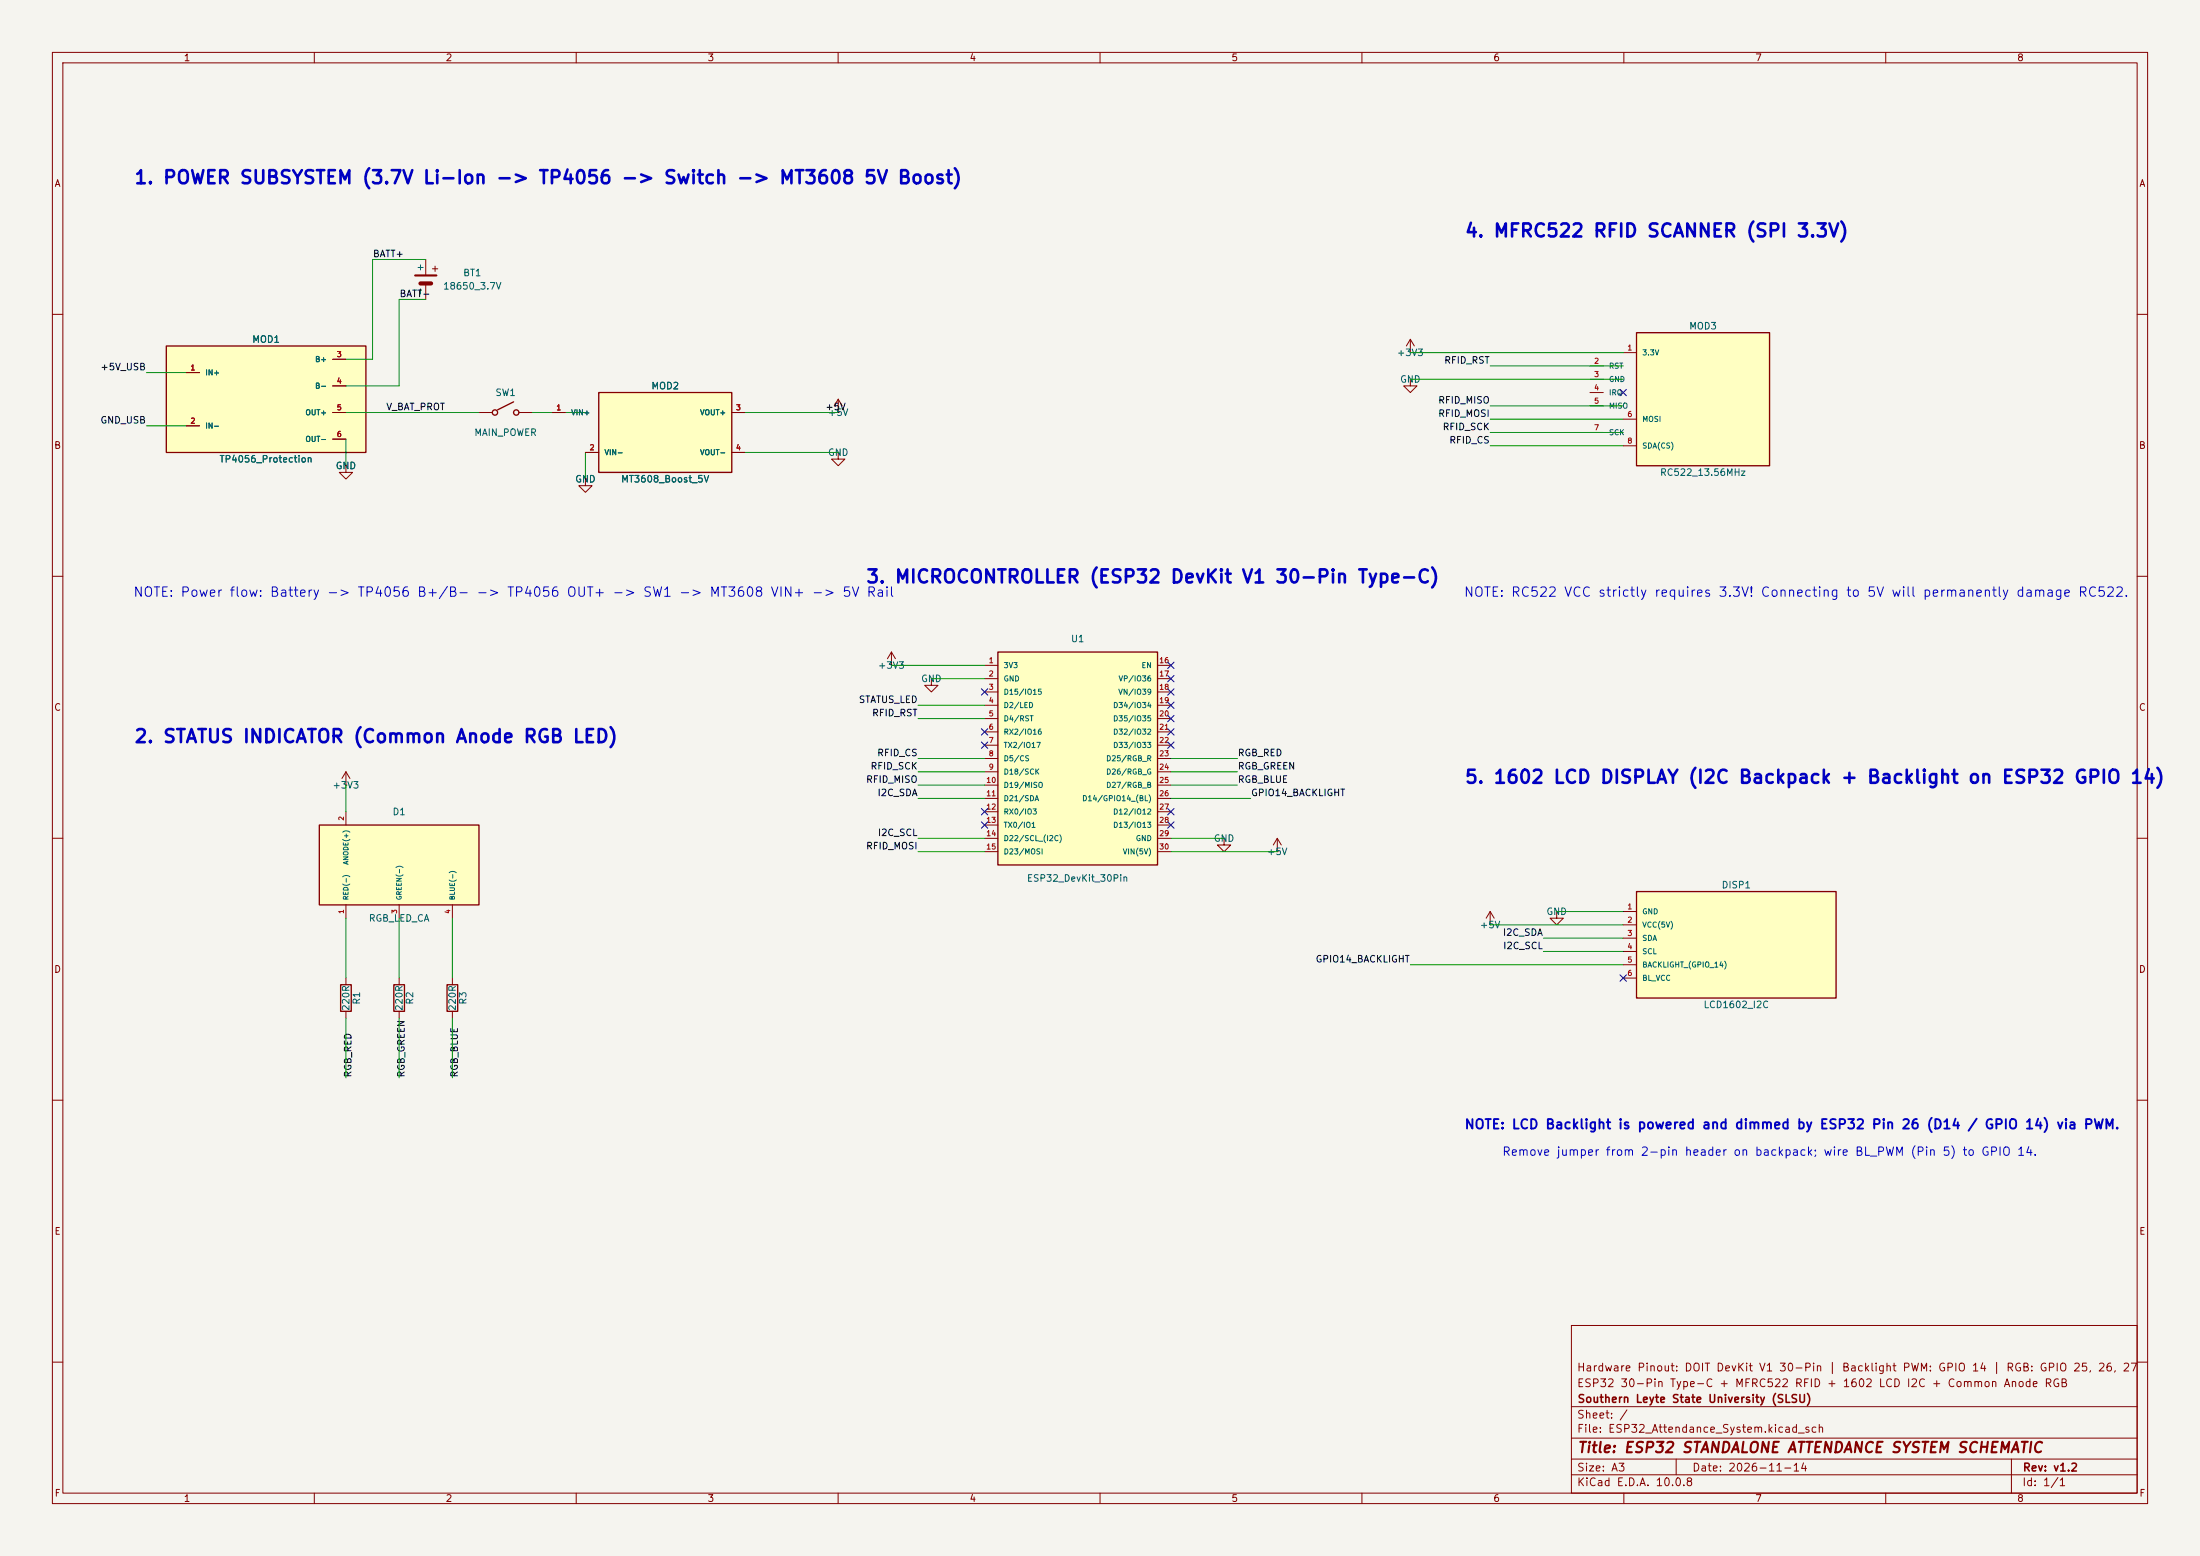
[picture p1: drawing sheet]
(kicad_sch
 (version 20250114)
 (generator "eeschema")
 (generator_version "10.0")
 (paper "A3")
 (title_block
  (title "ESP32 STANDALONE ATTENDANCE SYSTEM SCHEMATIC")
  (date "2026-11-14")
  (rev "v1.2")
  (company "Southern Leyte State University (SLSU)")
  (comment 1 "ESP32 30-Pin Type-C + MFRC522 RFID + 1602 LCD I2C + Common Anode RGB")
  (comment 2 "Hardware Pinout: DOIT DevKit V1 30-Pin | Backlight PWM: GPIO 14 | RGB: GPIO 25, 26, 27"))
 (lib_symbols
  (symbol "power:GND"
   (power global)
   (pin_numbers (hide yes))
   (pin_names (offset 0) (hide yes)) (exclude_from_sim no) (in_bom yes) (on_board yes)
   (property "Reference" "#PWR" (at 0 -6.35 0) (hide yes) (effects (font (size 1.27 1.27))))
   (property "Value" "GND" (at 0 -3.81 0) (effects (font (size 1.27 1.27))))
   (symbol "GND_0_1"
    (polyline (pts (xy 0 0) (xy 0 -1.27) (xy 1.27 -1.27) (xy 0 -2.54) (xy -1.27 -1.27) (xy 0 -1.27)) (stroke (width 0) (type default)) (fill (type none))))
   (symbol "GND_1_1"
    (pin power_in line (at 0 0 270) (length 0) (name "" (effects (font (size 1.27 1.27)))) (number "1" (effects (font (size 1.27 1.27)))))))
  (symbol "power:+5V"
   (power global)
   (pin_numbers (hide yes))
   (pin_names (offset 0) (hide yes)) (exclude_from_sim no) (in_bom yes) (on_board yes)
   (property "Reference" "#PWR" (at 0 -3.81 0) (hide yes) (effects (font (size 1.27 1.27))))
   (property "Value" "+5V" (at 0 3.556 0) (effects (font (size 1.27 1.27))))
   (symbol "+5V_0_1"
    (polyline (pts (xy -0.762 1.27) (xy 0 2.54)) (stroke (width 0) (type default)) (fill (type none)))
    (polyline (pts (xy 0 2.54) (xy 0.762 1.27)) (stroke (width 0) (type default)) (fill (type none)))
    (polyline (pts (xy 0 0) (xy 0 2.54)) (stroke (width 0) (type default)) (fill (type none))))
   (symbol "+5V_1_1"
    (pin power_in line (at 0 0 90) (length 0) (name "" (effects (font (size 1.27 1.27)))) (number "1" (effects (font (size 1.27 1.27)))))))
  (symbol "power:+3V3"
   (power global)
   (pin_numbers (hide yes))
   (pin_names (offset 0) (hide yes)) (exclude_from_sim no) (in_bom yes) (on_board yes)
   (property "Reference" "#PWR" (at 0 -3.81 0) (hide yes) (effects (font (size 1.27 1.27))))
   (property "Value" "+3V3" (at 0 3.556 0) (effects (font (size 1.27 1.27))))
   (symbol "+3V3_0_1"
    (polyline (pts (xy -0.762 1.27) (xy 0 2.54)) (stroke (width 0) (type default)) (fill (type none)))
    (polyline (pts (xy 0 2.54) (xy 0.762 1.27)) (stroke (width 0) (type default)) (fill (type none)))
    (polyline (pts (xy 0 0) (xy 0 2.54)) (stroke (width 0) (type default)) (fill (type none))))
   (symbol "+3V3_1_1"
    (pin power_in line (at 0 0 90) (length 0) (name "" (effects (font (size 1.27 1.27)))) (number "1" (effects (font (size 1.27 1.27)))))))
  (symbol "Device:R"
   (pin_numbers (hide yes)) (pin_names (offset 0)) (exclude_from_sim no) (in_bom yes) (on_board yes)
   (property "Reference" "R" (at 2.032 0 90) (effects (font (size 1.27 1.27))))
   (property "Value" "R" (at 0 0 90) (effects (font (size 1.27 1.27))))
   (symbol "R_0_1"
    (rectangle (start -1.016 -2.54) (end 1.016 2.54) (stroke (width 0.254) (type default)) (fill (type none))))
   (symbol "R_1_1"
    (pin passive line (at 0 3.81 270) (length 1.27) (name "" (effects (font (size 1.27 1.27)))) (number "1" (effects (font (size 1.27 1.27)))))
    (pin passive line (at 0 -3.81 90) (length 1.27) (name "" (effects (font (size 1.27 1.27)))) (number "2" (effects (font (size 1.27 1.27)))))))
  (symbol "Device:C"
   (pin_numbers (hide yes)) (pin_names (offset 0)) (exclude_from_sim no) (in_bom yes) (on_board yes)
   (property "Reference" "C" (at 1.524 0 90) (effects (font (size 1.27 1.27))))
   (property "Value" "C" (at 0 0 90) (effects (font (size 1.27 1.27))))
   (symbol "C_0_1"
    (polyline (pts (xy -2.032 -0.762) (xy 2.032 -0.762)) (stroke (width 0.254) (type default)) (fill (type none)))
    (polyline (pts (xy -2.032 0.762) (xy 2.032 0.762)) (stroke (width 0.254) (type default)) (fill (type none))))
   (symbol "C_1_1"
    (pin passive line (at 0 3.81 270) (length 3.048) (name "" (effects (font (size 1.27 1.27)))) (number "1" (effects (font (size 1.27 1.27)))))
    (pin passive line (at 0 -3.81 90) (length 3.048) (name "" (effects (font (size 1.27 1.27)))) (number "2" (effects (font (size 1.27 1.27)))))))
  (symbol "Device:C_Polarized"
   (pin_numbers (hide yes)) (pin_names (offset 0)) (exclude_from_sim no) (in_bom yes) (on_board yes)
   (property "Reference" "C" (at 1.524 0 90) (effects (font (size 1.27 1.27))))
   (property "Value" "C_Polarized" (at 0 0 90) (effects (font (size 1.27 1.27))))
   (symbol "C_Polarized_0_1"
    (polyline (pts (xy -2.032 -0.762) (xy 2.032 -0.762)) (stroke (width 0.254) (type default)) (fill (type none)))
    (polyline (pts (xy -2.032 0.762) (xy 2.032 0.762)) (stroke (width 0.508) (type default)) (fill (type none)))
    (polyline (pts (xy 1.27 2.032) (xy 2.286 2.032)) (stroke (width 0.1524) (type default)) (fill (type none)))
    (polyline (pts (xy 1.778 2.54) (xy 1.778 1.524)) (stroke (width 0.1524) (type default)) (fill (type none))))
   (symbol "C_Polarized_1_1"
    (pin passive line (at 0 3.81 270) (length 3.048) (name "" (effects (font (size 1.27 1.27)))) (number "1" (effects (font (size 1.27 1.27)))))
    (pin passive line (at 0 -3.81 90) (length 3.048) (name "" (effects (font (size 1.27 1.27)))) (number "2" (effects (font (size 1.27 1.27)))))))
  (symbol "Device:Battery_Cell"
   (pin_numbers (hide yes)) (pin_names (offset 0)) (exclude_from_sim no) (in_bom yes) (on_board yes)
   (property "Reference" "BT" (at 2.54 2.54 0) (effects (font (size 1.27 1.27))))
   (property "Value" "Battery_Cell" (at 2.54 0 0) (effects (font (size 1.27 1.27))))
   (symbol "Battery_Cell_0_1"
    (polyline (pts (xy -2.032 0.762) (xy 2.032 0.762)) (stroke (width 0.4) (type default)) (fill (type none)))
    (polyline (pts (xy -1.016 -0.762) (xy 1.016 -0.762)) (stroke (width 0.8) (type default)) (fill (type none)))
    (polyline (pts (xy 1.27 2.032) (xy 2.286 2.032)) (stroke (width 0.1524) (type default)) (fill (type none)))
    (polyline (pts (xy 1.778 2.54) (xy 1.778 1.524)) (stroke (width 0.1524) (type default)) (fill (type none))))
   (symbol "Battery_Cell_1_1"
    (pin passive line (at 0 3.81 270) (length 3.048) (name "+" (effects (font (size 1.27 1.27)))) (number "1" (effects (font (size 1.27 1.27)))))
    (pin passive line (at 0 -3.81 90) (length 3.048) (name "-" (effects (font (size 1.27 1.27)))) (number "2" (effects (font (size 1.27 1.27)))))))
  (symbol "Switch:SW_SPST"
   (pin_numbers (hide yes)) (pin_names (offset 0)) (exclude_from_sim no) (in_bom yes) (on_board yes)
   (property "Reference" "SW" (at 0 2.54 0) (effects (font (size 1.27 1.27))))
   (property "Value" "SW_SPST" (at 0 -2.54 0) (effects (font (size 1.27 1.27))))
   (symbol "SW_SPST_0_1"
    (circle (center -2.032 0) (radius 0.508) (stroke (width 0.254) (type default)) (fill (type none)))
    (circle (center 2.032 0) (radius 0.508) (stroke (width 0.254) (type default)) (fill (type none)))
    (polyline (pts (xy -1.524 0.508) (xy 1.524 2.032)) (stroke (width 0.254) (type default)) (fill (type none))))
   (symbol "SW_SPST_1_1"
    (pin passive line (at -5.08 0 0) (length 2.54) (name "" (effects (font (size 1.27 1.27)))) (number "1" (effects (font (size 1.27 1.27)))))
    (pin passive line (at 5.08 0 180) (length 2.54) (name "" (effects (font (size 1.27 1.27)))) (number "2" (effects (font (size 1.27 1.27)))))))
  (symbol "Custom_Device:LED_RGB_Common_Anode"
   (pin_names (offset 0.8)) (exclude_from_sim no) (in_bom yes) (on_board yes)
   (property "Reference" "D" (at 0 10.16 0) (effects (font (size 1.27 1.27))))
   (property "Value" "LED_RGB_CA" (at 0 -10.16 0) (effects (font (size 1.27 1.27))))
   (symbol "LED_RGB_Common_Anode_0_1"
    (rectangle (start -15.24 7.62) (end 15.24 -7.62) (stroke (width 0.254) (type default)) (fill (type background))))
   (symbol "LED_RGB_Common_Anode_1_1"
    (pin power_in line (at -10.16 10.16 270) (length 2.54) (name "ANODE(+)" (effects (font (size 0.9 0.9)))) (number "2" (effects (font (size 0.9 0.9)))))
    (pin passive line (at -10.16 -10.16 90) (length 2.54) (name "RED(-)" (effects (font (size 0.9 0.9)))) (number "1" (effects (font (size 0.9 0.9)))))
    (pin passive line (at 0 -10.16 90) (length 2.54) (name "GREEN(-)" (effects (font (size 0.9 0.9)))) (number "3" (effects (font (size 0.9 0.9)))))
    (pin passive line (at 10.16 -10.16 90) (length 2.54) (name "BLUE(-)" (effects (font (size 0.9 0.9)))) (number "4" (effects (font (size 0.9 0.9)))))))
  (symbol "Custom_Module:TP4056_Module"
   (pin_names (offset 1.0)) (exclude_from_sim no) (in_bom yes) (on_board yes)
   (property "Reference" "MOD" (at 0 11.43 0) (effects (font (size 1.27 1.27))))
   (property "Value" "TP4056_Protection" (at 0 -11.43 0) (effects (font (size 1.27 1.27))))
   (symbol "TP4056_Module_0_1"
    (rectangle (start -19.05 10.16) (end 19.05 -10.16) (stroke (width 0.254) (type default)) (fill (type background))))
   (symbol "TP4056_Module_1_1"
    (pin power_in line (at -15.24 5.08 0) (length 2.54) (name "IN+" (effects (font (size 1.0 1.0)))) (number "1" (effects (font (size 1.0 1.0)))))
    (pin power_in line (at -15.24 -5.08 0) (length 2.54) (name "IN-" (effects (font (size 1.0 1.0)))) (number "2" (effects (font (size 1.0 1.0)))))
    (pin passive line (at 15.24 7.62 180) (length 2.54) (name "B+" (effects (font (size 1.0 1.0)))) (number "3" (effects (font (size 1.0 1.0)))))
    (pin passive line (at 15.24 2.54 180) (length 2.54) (name "B-" (effects (font (size 1.0 1.0)))) (number "4" (effects (font (size 1.0 1.0)))))
    (pin power_out line (at 15.24 -2.54 180) (length 2.54) (name "OUT+" (effects (font (size 1.0 1.0)))) (number "5" (effects (font (size 1.0 1.0)))))
    (pin power_out line (at 15.24 -7.62 180) (length 2.54) (name "OUT-" (effects (font (size 1.0 1.0)))) (number "6" (effects (font (size 1.0 1.0)))))))
  (symbol "Custom_Module:MT3608_Boost_Module"
   (pin_names (offset 1.0)) (exclude_from_sim no) (in_bom yes) (on_board yes)
   (property "Reference" "MOD" (at 0 8.89 0) (effects (font (size 1.27 1.27))))
   (property "Value" "MT3608_Boost_5V" (at 0 -8.89 0) (effects (font (size 1.27 1.27))))
   (symbol "MT3608_Boost_Module_0_1"
    (rectangle (start -12.7 7.62) (end 12.7 -7.62) (stroke (width 0.254) (type default)) (fill (type background))))
   (symbol "MT3608_Boost_Module_1_1"
    (pin power_in line (at -21.59 3.81 0) (length 2.54) (name "VIN+" (effects (font (size 1.0 1.0)))) (number "1" (effects (font (size 1.0 1.0)))))
    (pin power_in line (at -15.24 -3.81 0) (length 2.54) (name "VIN-" (effects (font (size 1.0 1.0)))) (number "2" (effects (font (size 1.0 1.0)))))
    (pin power_out line (at 15.24 3.81 180) (length 2.54) (name "VOUT+" (effects (font (size 1.0 1.0)))) (number "3" (effects (font (size 1.0 1.0)))))
    (pin power_out line (at 15.24 -3.81 180) (length 2.54) (name "VOUT-" (effects (font (size 1.0 1.0)))) (number "4" (effects (font (size 1.0 1.0)))))))
  (symbol "Custom_Module:ESP32_DevKit_30Pin"
   (pin_names (offset 1.0)) (exclude_from_sim no) (in_bom yes) (on_board yes)
   (property "Reference" "U" (at 0 22.86 0) (effects (font (size 1.27 1.27))))
   (property "Value" "ESP32_DevKit_30Pin" (at 0 -22.86 0) (effects (font (size 1.27 1.27))))
   (symbol "ESP32_DevKit_30Pin_0_1"
    (rectangle (start -15.24 20.32) (end 15.24 -20.32) (stroke (width 0.254) (type default)) (fill (type background))))
   (symbol "ESP32_DevKit_30Pin_1_1"
    (pin power_out line (at -17.78 17.78 0) (length 2.54) (name "3V3" (effects (font (size 1.0 1.0)))) (number "1" (effects (font (size 1.0 1.0)))))
    (pin power_in line (at -17.78 15.24 0) (length 2.54) (name "GND" (effects (font (size 1.0 1.0)))) (number "2" (effects (font (size 1.0 1.0)))))
    (pin bidirectional line (at -17.78 12.70 0) (length 2.54) (name "D15/IO15" (effects (font (size 1.0 1.0)))) (number "3" (effects (font (size 1.0 1.0)))))
    (pin bidirectional line (at -17.78 10.16 0) (length 2.54) (name "D2/LED" (effects (font (size 1.0 1.0)))) (number "4" (effects (font (size 1.0 1.0)))))
    (pin bidirectional line (at -17.78 7.62 0) (length 2.54) (name "D4/RST" (effects (font (size 1.0 1.0)))) (number "5" (effects (font (size 1.0 1.0)))))
    (pin bidirectional line (at -17.78 5.08 0) (length 2.54) (name "RX2/IO16" (effects (font (size 1.0 1.0)))) (number "6" (effects (font (size 1.0 1.0)))))
    (pin bidirectional line (at -17.78 2.54 0) (length 2.54) (name "TX2/IO17" (effects (font (size 1.0 1.0)))) (number "7" (effects (font (size 1.0 1.0)))))
    (pin bidirectional line (at -17.78 0.00 0) (length 2.54) (name "D5/CS" (effects (font (size 1.0 1.0)))) (number "8" (effects (font (size 1.0 1.0)))))
    (pin bidirectional line (at -17.78 -2.54 0) (length 2.54) (name "D18/SCK" (effects (font (size 1.0 1.0)))) (number "9" (effects (font (size 1.0 1.0)))))
    (pin bidirectional line (at -17.78 -5.08 0) (length 2.54) (name "D19/MISO" (effects (font (size 1.0 1.0)))) (number "10" (effects (font (size 1.0 1.0)))))
    (pin bidirectional line (at -17.78 -7.62 0) (length 2.54) (name "D21/SDA" (effects (font (size 1.0 1.0)))) (number "11" (effects (font (size 1.0 1.0)))))
    (pin input line (at -17.78 -10.16 0) (length 2.54) (name "RX0/IO3" (effects (font (size 1.0 1.0)))) (number "12" (effects (font (size 1.0 1.0)))))
    (pin output line (at -17.78 -12.70 0) (length 2.54) (name "TX0/IO1" (effects (font (size 1.0 1.0)))) (number "13" (effects (font (size 1.0 1.0)))))
    (pin bidirectional line (at -17.78 -15.24 0) (length 2.54) (name "D22/SCL (I2C)" (effects (font (size 1.0 1.0)))) (number "14" (effects (font (size 1.0 1.0)))))
    (pin bidirectional line (at -17.78 -17.78 0) (length 2.54) (name "D23/MOSI" (effects (font (size 1.0 1.0)))) (number "15" (effects (font (size 1.0 1.0)))))
    (pin input line (at 17.78 17.78 180) (length 2.54) (name "EN" (effects (font (size 1.0 1.0)))) (number "16" (effects (font (size 1.0 1.0)))))
    (pin input line (at 17.78 15.24 180) (length 2.54) (name "VP/IO36" (effects (font (size 1.0 1.0)))) (number "17" (effects (font (size 1.0 1.0)))))
    (pin input line (at 17.78 12.70 180) (length 2.54) (name "VN/IO39" (effects (font (size 1.0 1.0)))) (number "18" (effects (font (size 1.0 1.0)))))
    (pin input line (at 17.78 10.16 180) (length 2.54) (name "D34/IO34" (effects (font (size 1.0 1.0)))) (number "19" (effects (font (size 1.0 1.0)))))
    (pin input line (at 17.78 7.62 180) (length 2.54) (name "D35/IO35" (effects (font (size 1.0 1.0)))) (number "20" (effects (font (size 1.0 1.0)))))
    (pin bidirectional line (at 17.78 5.08 180) (length 2.54) (name "D32/IO32" (effects (font (size 1.0 1.0)))) (number "21" (effects (font (size 1.0 1.0)))))
    (pin bidirectional line (at 17.78 2.54 180) (length 2.54) (name "D33/IO33" (effects (font (size 1.0 1.0)))) (number "22" (effects (font (size 1.0 1.0)))))
    (pin bidirectional line (at 17.78 0.00 180) (length 2.54) (name "D25/RGB_R" (effects (font (size 1.0 1.0)))) (number "23" (effects (font (size 1.0 1.0)))))
    (pin bidirectional line (at 17.78 -2.54 180) (length 2.54) (name "D26/RGB_G" (effects (font (size 1.0 1.0)))) (number "24" (effects (font (size 1.0 1.0)))))
    (pin bidirectional line (at 17.78 -5.08 180) (length 2.54) (name "D27/RGB_B" (effects (font (size 1.0 1.0)))) (number "25" (effects (font (size 1.0 1.0)))))
    (pin bidirectional line (at 17.78 -7.62 180) (length 2.54) (name "D14/GPIO14 (BL)" (effects (font (size 1.0 1.0)))) (number "26" (effects (font (size 1.0 1.0)))))
    (pin bidirectional line (at 17.78 -10.16 180) (length 2.54) (name "D12/IO12" (effects (font (size 1.0 1.0)))) (number "27" (effects (font (size 1.0 1.0)))))
    (pin bidirectional line (at 17.78 -12.70 180) (length 2.54) (name "D13/IO13" (effects (font (size 1.0 1.0)))) (number "28" (effects (font (size 1.0 1.0)))))
    (pin power_in line (at 17.78 -15.24 180) (length 2.54) (name "GND" (effects (font (size 1.0 1.0)))) (number "29" (effects (font (size 1.0 1.0)))))
    (pin power_in line (at 17.78 -17.78 180) (length 2.54) (name "VIN(5V)" (effects (font (size 1.0 1.0)))) (number "30" (effects (font (size 1.0 1.0)))))))
  (symbol "Custom_Module:RC522_RFID_Module"
   (pin_names (offset 1.0)) (exclude_from_sim no) (in_bom yes) (on_board yes)
   (property "Reference" "MOD" (at 0 13.97 0) (effects (font (size 1.27 1.27))))
   (property "Value" "RC522_RFID_Reader" (at 0 -13.97 0) (effects (font (size 1.27 1.27))))
   (symbol "RC522_RFID_Module_0_1"
    (rectangle (start -12.7 12.7) (end 12.7 -12.7) (stroke (width 0.254) (type default)) (fill (type background))))
   (symbol "RC522_RFID_Module_1_1"
    (pin power_in line (at -15.24 8.89 0) (length 2.54) (name "3.3V" (effects (font (size 1.0 1.0)))) (number "1" (effects (font (size 1.0 1.0)))))
    (pin input line (at -21.59 6.35 0) (length 2.54) (name "RST" (effects (font (size 1.0 1.0)))) (number "2" (effects (font (size 1.0 1.0)))))
    (pin power_in line (at -21.59 3.81 0) (length 2.54) (name "GND" (effects (font (size 1.0 1.0)))) (number "3" (effects (font (size 1.0 1.0)))))
    (pin output line (at -21.59 1.27 0) (length 2.54) (name "IRQ" (effects (font (size 1.0 1.0)))) (number "4" (effects (font (size 1.0 1.0)))))
    (pin output line (at -21.59 -1.27 0) (length 2.54) (name "MISO" (effects (font (size 1.0 1.0)))) (number "5" (effects (font (size 1.0 1.0)))))
    (pin input line (at -15.24 -3.81 0) (length 2.54) (name "MOSI" (effects (font (size 1.0 1.0)))) (number "6" (effects (font (size 1.0 1.0)))))
    (pin input line (at -21.59 -6.35 0) (length 2.54) (name "SCK" (effects (font (size 1.0 1.0)))) (number "7" (effects (font (size 1.0 1.0)))))
    (pin input line (at -15.24 -8.89 0) (length 2.54) (name "SDA(CS)" (effects (font (size 1.0 1.0)))) (number "8" (effects (font (size 1.0 1.0)))))))
  (symbol "Custom_Module:LCD1602_I2C_Module"
   (pin_names (offset 1.0)) (exclude_from_sim no) (in_bom yes) (on_board yes)
   (property "Reference" "DISP" (at 0 11.43 0) (effects (font (size 1.27 1.27))))
   (property "Value" "LCD1602_I2C" (at 0 -11.43 0) (effects (font (size 1.27 1.27))))
   (symbol "LCD1602_I2C_Module_0_1"
    (rectangle (start -19.05 10.16) (end 19.05 -10.16) (stroke (width 0.254) (type default)) (fill (type background))))
   (symbol "LCD1602_I2C_Module_1_1"
    (pin power_in line (at -21.59 6.35 0) (length 2.54) (name "GND" (effects (font (size 1.0 1.0)))) (number "1" (effects (font (size 1.0 1.0)))))
    (pin power_in line (at -21.59 3.81 0) (length 2.54) (name "VCC(5V)" (effects (font (size 1.0 1.0)))) (number "2" (effects (font (size 1.0 1.0)))))
    (pin bidirectional line (at -21.59 1.27 0) (length 2.54) (name "SDA" (effects (font (size 1.0 1.0)))) (number "3" (effects (font (size 1.0 1.0)))))
    (pin input line (at -21.59 -1.27 0) (length 2.54) (name "SCL" (effects (font (size 1.0 1.0)))) (number "4" (effects (font (size 1.0 1.0)))))
    (pin input line (at -21.59 -3.81 0) (length 2.54) (name "BACKLIGHT (GPIO 14)" (effects (font (size 1.0 1.0)))) (number "5" (effects (font (size 1.0 1.0)))))
    (pin passive line (at -21.59 -6.35 0) (length 2.54) (name "BL_VCC" (effects (font (size 1.0 1.0)))) (number "6" (effects (font (size 1.0 1.0))))))))
 (text "1. POWER SUBSYSTEM (3.7V Li-Ion -> TP4056 -> Switch -> MT3608 5V Boost)"
  (exclude_from_sim no)
  (at 25.4 35.56 0)
  (effects (font (size 2.5 2.5) (bold yes)) (justify left bottom)))
 (text "2. STATUS INDICATOR (Common Anode RGB LED)"
  (exclude_from_sim no)
  (at 25.4 142.24 0)
  (effects (font (size 2.5 2.5) (bold yes)) (justify left bottom)))
 (text "3. MICROCONTROLLER (ESP32 DevKit V1 30-Pin Type-C)"
  (exclude_from_sim no)
  (at 165.1 111.76 0)
  (effects (font (size 2.5 2.5) (bold yes)) (justify left bottom)))
 (text "4. MFRC522 RFID SCANNER (SPI 3.3V)"
  (exclude_from_sim no)
  (at 279.4 45.72 0)
  (effects (font (size 2.5 2.5) (bold yes)) (justify left bottom)))
 (text "5. 1602 LCD DISPLAY (I2C Backpack + Backlight on ESP32 GPIO 14)"
  (exclude_from_sim no)
  (at 279.4 150.0 0)
  (effects (font (size 2.5 2.5) (bold yes)) (justify left bottom)))
 (text "NOTE: Power flow: Battery -> TP4056 B+/B- -> TP4056 OUT+ -> SW1 -> MT3608 VIN+ -> 5V Rail"
  (exclude_from_sim no)
  (at 25.4 114.3 0)
  (effects (font (size 1.8 1.8) (bold no)) (justify left bottom)))
 (text "NOTE: RC522 VCC strictly requires 3.3V! Connecting to 5V will permanently damage RC522."
  (exclude_from_sim no)
  (at 279.4 114.3 0)
  (effects (font (size 1.8 1.8) (bold no)) (justify left bottom)))
 (text "NOTE: LCD Backlight is powered and dimmed by ESP32 Pin 26 (D14 / GPIO 14) via PWM."
  (exclude_from_sim no)
  (at 279.4 215.9 0)
  (effects (font (size 1.8 1.8) (bold yes)) (justify left bottom)))
 (text "      Remove jumper from 2-pin header on backpack; wire BL_PWM (Pin 5) to GPIO 14."
  (exclude_from_sim no)
  (at 279.4 220.98 0)
  (effects (font (size 1.6 1.6) (bold no)) (justify left bottom)))
 (symbol
  (lib_id "Device:Battery_Cell")
  (at 81.28 53.34 0)
  (unit 1)
  (exclude_from_sim no) (in_bom yes) (on_board yes) (dnp no)
  (property "Reference" "BT1" (at 90.17 52.07 0) (effects (font (size 1.27 1.27))))
  (property "Value" "18650_3.7V" (at 90.17 54.61000000000001 0) (effects (font (size 1.27 1.27))))
  (pin "1")
  (pin "2"))
 (symbol
  (lib_id "Custom_Module:TP4056_Module")
  (at 50.8 76.2 0)
  (unit 1)
  (exclude_from_sim no) (in_bom yes) (on_board yes) (dnp no)
  (property "Reference" "MOD1" (at 50.8 64.77000000000001 0) (effects (font (size 1.27 1.27))))
  (property "Value" "TP4056_Protection" (at 50.8 87.63 0) (effects (font (size 1.27 1.27))))
  (pin "1")
  (pin "2")
  (pin "3")
  (pin "4")
  (pin "5")
  (pin "6"))
 (symbol
  (lib_id "Switch:SW_SPST")
  (at 96.52 78.74 0)
  (unit 1)
  (exclude_from_sim no) (in_bom yes) (on_board yes) (dnp no)
  (property "Reference" "SW1" (at 96.52 74.92999999999999 0) (effects (font (size 1.27 1.27))))
  (property "Value" "MAIN_POWER" (at 96.52 82.55 0) (effects (font (size 1.27 1.27))))
  (pin "1")
  (pin "2"))
 (symbol
  (lib_id "Custom_Module:MT3608_Boost_Module")
  (at 127.0 82.55 0)
  (unit 1)
  (exclude_from_sim no) (in_bom yes) (on_board yes) (dnp no)
  (property "Reference" "MOD2" (at 127.0 73.66 0) (effects (font (size 1.27 1.27))))
  (property "Value" "MT3608_Boost_5V" (at 127.0 91.44 0) (effects (font (size 1.27 1.27))))
  (pin "1")
  (pin "2")
  (pin "3")
  (pin "4"))
 (symbol
  (lib_id "Custom_Module:ESP32_DevKit_30Pin")
  (at 205.74 144.78 0)
  (unit 1)
  (exclude_from_sim no) (in_bom yes) (on_board yes) (dnp no)
  (property "Reference" "U1" (at 205.74 121.92 0) (effects (font (size 1.27 1.27))))
  (property "Value" "ESP32_DevKit_30Pin" (at 205.74 167.64 0) (effects (font (size 1.27 1.27))))
  (pin "1")
  (pin "2")
  (pin "3")
  (pin "4")
  (pin "5")
  (pin "6")
  (pin "7")
  (pin "8")
  (pin "9")
  (pin "10")
  (pin "11")
  (pin "12")
  (pin "13")
  (pin "14")
  (pin "15")
  (pin "16")
  (pin "17")
  (pin "18")
  (pin "19")
  (pin "20")
  (pin "21")
  (pin "22")
  (pin "23")
  (pin "24")
  (pin "25")
  (pin "26")
  (pin "27")
  (pin "28")
  (pin "29")
  (pin "30"))
 (symbol
  (lib_id "Custom_Module:RC522_RFID_Module")
  (at 325.12 76.2 0)
  (unit 1)
  (exclude_from_sim no) (in_bom yes) (on_board yes) (dnp no)
  (property "Reference" "MOD3" (at 325.12 62.230000000000004 0) (effects (font (size 1.27 1.27))))
  (property "Value" "RC522_13.56MHz" (at 325.12 90.17 0) (effects (font (size 1.27 1.27))))
  (pin "1")
  (pin "2")
  (pin "3")
  (pin "4")
  (pin "5")
  (pin "6")
  (pin "7")
  (pin "8"))
 (symbol
  (lib_id "Custom_Module:LCD1602_I2C_Module")
  (at 331.47 180.34 0)
  (unit 1)
  (exclude_from_sim no) (in_bom yes) (on_board yes) (dnp no)
  (property "Reference" "DISP1" (at 331.47 168.91 0) (effects (font (size 1.27 1.27))))
  (property "Value" "LCD1602_I2C" (at 331.47 191.77 0) (effects (font (size 1.27 1.27))))
  (pin "1")
  (pin "2")
  (pin "3")
  (pin "4")
  (pin "5")
  (pin "6"))
 (symbol
  (lib_id "Custom_Device:LED_RGB_Common_Anode")
  (at 76.2 165.1 0)
  (unit 1)
  (exclude_from_sim no) (in_bom yes) (on_board yes) (dnp no)
  (property "Reference" "D1" (at 76.2 154.94 0) (effects (font (size 1.27 1.27))))
  (property "Value" "RGB_LED_CA" (at 76.2 175.26 0) (effects (font (size 1.27 1.27))))
  (pin "1")
  (pin "2")
  (pin "3")
  (pin "4"))
 (symbol
  (lib_id "Device:R")
  (at 66.04 190.5 0)
  (unit 1)
  (exclude_from_sim no) (in_bom yes) (on_board yes) (dnp no)
  (property "Reference" "R1" (at 68.072 190.5 90) (effects (font (size 1.27 1.27))))
  (property "Value" "220R" (at 66.04 190.5 90) (effects (font (size 1.27 1.27))))
  (pin "1")
  (pin "2"))
 (symbol
  (lib_id "Device:R")
  (at 76.2 190.5 0)
  (unit 1)
  (exclude_from_sim no) (in_bom yes) (on_board yes) (dnp no)
  (property "Reference" "R2" (at 78.232 190.5 90) (effects (font (size 1.27 1.27))))
  (property "Value" "220R" (at 76.2 190.5 90) (effects (font (size 1.27 1.27))))
  (pin "1")
  (pin "2"))
 (symbol
  (lib_id "Device:R")
  (at 86.36 190.5 0)
  (unit 1)
  (exclude_from_sim no) (in_bom yes) (on_board yes) (dnp no)
  (property "Reference" "R3" (at 88.392 190.5 90) (effects (font (size 1.27 1.27))))
  (property "Value" "220R" (at 86.36 190.5 90) (effects (font (size 1.27 1.27))))
  (pin "1")
  (pin "2"))
 (wire (pts (xy 35.56 71.12) (xy 27.94 71.12)) (stroke (width 0) (type default)))
 (label "+5V_USB" (at 27.94 71.12 180) (effects (font (size 1.27 1.27)) (justify right bottom)))
 (wire (pts (xy 35.56 81.28) (xy 27.94 81.28)) (stroke (width 0) (type default)))
 (label "GND_USB" (at 27.94 81.28 180) (effects (font (size 1.27 1.27)) (justify right bottom)))
 (wire (pts (xy 66.04 68.58) (xy 71.12 68.58)) (stroke (width 0) (type default)))
 (wire (pts (xy 71.12 68.58) (xy 71.12 49.53)) (stroke (width 0) (type default)))
 (wire (pts (xy 71.12 49.53) (xy 81.28 49.53)) (stroke (width 0) (type default)))
 (label "BATT+" (at 71.12 49.53 0) (effects (font (size 1.27 1.27)) (justify left bottom)))
 (wire (pts (xy 66.04 73.66) (xy 76.2 73.66)) (stroke (width 0) (type default)))
 (wire (pts (xy 76.2 73.66) (xy 76.2 57.15)) (stroke (width 0) (type default)))
 (wire (pts (xy 76.2 57.15) (xy 81.28 57.15)) (stroke (width 0) (type default)))
 (label "BATT-" (at 76.2 57.15 0) (effects (font (size 1.27 1.27)) (justify left bottom)))
 (wire (pts (xy 66.04 78.74) (xy 91.44 78.74)) (stroke (width 0) (type default)))
 (label "V_BAT_PROT" (at 73.66 78.74 0) (effects (font (size 1.27 1.27)) (justify left bottom)))
 (wire (pts (xy 66.04 83.82) (xy 66.04 88.9)) (stroke (width 0) (type default)))
 (symbol
  (lib_id "power:GND")
  (at 66.04 88.9 0)
  (unit 1)
  (exclude_from_sim no) (in_bom yes) (on_board yes) (dnp no)
  (property "Reference" "#PWR" (at 66.04 88.9 0) (hide yes) (effects (font (size 1.27 1.27))))
  (property "Value" "GND" (at 66.04 88.9 0) (effects (font (size 1.27 1.27))))
  (pin "1"))
 (wire (pts (xy 101.6 78.74) (xy 111.76 78.74)) (stroke (width 0) (type default)))
 (wire (pts (xy 111.76 86.36) (xy 111.76 91.44)) (stroke (width 0) (type default)))
 (symbol
  (lib_id "power:GND")
  (at 111.76 91.44 0)
  (unit 1)
  (exclude_from_sim no) (in_bom yes) (on_board yes) (dnp no)
  (property "Reference" "#PWR" (at 111.76 91.44 0) (hide yes) (effects (font (size 1.27 1.27))))
  (property "Value" "GND" (at 111.76 91.44 0) (effects (font (size 1.27 1.27))))
  (pin "1"))
 (wire (pts (xy 142.24 78.74) (xy 160.02 78.74)) (stroke (width 0) (type default)))
 (symbol
  (lib_id "power:+5V")
  (at 160.02 78.74 0)
  (unit 1)
  (exclude_from_sim no) (in_bom yes) (on_board yes) (dnp no)
  (property "Reference" "#PWR" (at 160.02 78.74 0) (hide yes) (effects (font (size 1.27 1.27))))
  (property "Value" "+5V" (at 160.02 78.74 0) (effects (font (size 1.27 1.27))))
  (pin "1"))
 (label "+5V" (at 157.48 78.74 0) (effects (font (size 1.27 1.27)) (justify left bottom)))
 (wire (pts (xy 142.24 86.36) (xy 160.02 86.36)) (stroke (width 0) (type default)))
 (symbol
  (lib_id "power:GND")
  (at 160.02 86.36 0)
  (unit 1)
  (exclude_from_sim no) (in_bom yes) (on_board yes) (dnp no)
  (property "Reference" "#PWR" (at 160.02 86.36 0) (hide yes) (effects (font (size 1.27 1.27))))
  (property "Value" "GND" (at 160.02 86.36 0) (effects (font (size 1.27 1.27))))
  (pin "1"))
 (wire (pts (xy 66.04 154.94) (xy 66.04 149.86)) (stroke (width 0) (type default)))
 (symbol
  (lib_id "power:+3V3")
  (at 66.04 149.86 0)
  (unit 1)
  (exclude_from_sim no) (in_bom yes) (on_board yes) (dnp no)
  (property "Reference" "#PWR" (at 66.04 149.86 0) (hide yes) (effects (font (size 1.27 1.27))))
  (property "Value" "+3V3" (at 66.04 149.86 0) (effects (font (size 1.27 1.27))))
  (pin "1"))
 (wire (pts (xy 66.04 175.26) (xy 66.04 186.69)) (stroke (width 0) (type default)))
 (wire (pts (xy 66.04 194.31) (xy 66.04 205.74)) (stroke (width 0) (type default)))
 (label "RGB_RED" (at 66.04 205.74 270) (effects (font (size 1.27 1.27)) (justify left top)))
 (wire (pts (xy 76.2 175.26) (xy 76.2 186.69)) (stroke (width 0) (type default)))
 (wire (pts (xy 76.2 194.31) (xy 76.2 205.74)) (stroke (width 0) (type default)))
 (label "RGB_GREEN" (at 76.2 205.74 270) (effects (font (size 1.27 1.27)) (justify left top)))
 (wire (pts (xy 86.36 175.26) (xy 86.36 186.69)) (stroke (width 0) (type default)))
 (wire (pts (xy 86.36 194.31) (xy 86.36 205.74)) (stroke (width 0) (type default)))
 (label "RGB_BLUE" (at 86.36 205.74 270) (effects (font (size 1.27 1.27)) (justify left top)))
 (wire (pts (xy 187.96 127.0) (xy 170.18 127.0)) (stroke (width 0) (type default)))
 (symbol
  (lib_id "power:+3V3")
  (at 170.18 127.0 0)
  (unit 1)
  (exclude_from_sim no) (in_bom yes) (on_board yes) (dnp no)
  (property "Reference" "#PWR" (at 170.18 127.0 0) (hide yes) (effects (font (size 1.27 1.27))))
  (property "Value" "+3V3" (at 170.18 127.0 0) (effects (font (size 1.27 1.27))))
  (pin "1"))
 (wire (pts (xy 187.96 129.54) (xy 177.8 129.54)) (stroke (width 0) (type default)))
 (symbol
  (lib_id "power:GND")
  (at 177.8 129.54 0)
  (unit 1)
  (exclude_from_sim no) (in_bom yes) (on_board yes) (dnp no)
  (property "Reference" "#PWR" (at 177.8 129.54 0) (hide yes) (effects (font (size 1.27 1.27))))
  (property "Value" "GND" (at 177.8 129.54 0) (effects (font (size 1.27 1.27))))
  (pin "1"))
 (no_connect (at 187.96 132.08))
 (wire (pts (xy 187.96 134.62) (xy 175.26 134.62)) (stroke (width 0) (type default)))
 (label "STATUS_LED" (at 175.26 134.62 180) (effects (font (size 1.27 1.27)) (justify right bottom)))
 (wire (pts (xy 187.96 137.16) (xy 175.26 137.16)) (stroke (width 0) (type default)))
 (label "RFID_RST" (at 175.26 137.16 180) (effects (font (size 1.27 1.27)) (justify right bottom)))
 (no_connect (at 187.96 139.7))
 (no_connect (at 187.96 142.24))
 (wire (pts (xy 187.96 144.78) (xy 175.26 144.78)) (stroke (width 0) (type default)))
 (label "RFID_CS" (at 175.26 144.78 180) (effects (font (size 1.27 1.27)) (justify right bottom)))
 (wire (pts (xy 187.96 147.32) (xy 175.26 147.32)) (stroke (width 0) (type default)))
 (label "RFID_SCK" (at 175.26 147.32 180) (effects (font (size 1.27 1.27)) (justify right bottom)))
 (wire (pts (xy 187.96 149.86) (xy 175.26 149.86)) (stroke (width 0) (type default)))
 (label "RFID_MISO" (at 175.26 149.86 180) (effects (font (size 1.27 1.27)) (justify right bottom)))
 (wire (pts (xy 187.96 152.4) (xy 175.26 152.4)) (stroke (width 0) (type default)))
 (label "I2C_SDA" (at 175.26 152.4 180) (effects (font (size 1.27 1.27)) (justify right bottom)))
 (no_connect (at 187.96 154.94))
 (no_connect (at 187.96 157.48))
 (wire (pts (xy 187.96 160.02) (xy 175.26 160.02)) (stroke (width 0) (type default)))
 (label "I2C_SCL" (at 175.26 160.02 180) (effects (font (size 1.27 1.27)) (justify right bottom)))
 (wire (pts (xy 187.96 162.56) (xy 175.26 162.56)) (stroke (width 0) (type default)))
 (label "RFID_MOSI" (at 175.26 162.56 180) (effects (font (size 1.27 1.27)) (justify right bottom)))
 (no_connect (at 223.52 127.0))
 (no_connect (at 223.52 129.54))
 (no_connect (at 223.52 132.08))
 (no_connect (at 223.52 134.62))
 (no_connect (at 223.52 137.16))
 (no_connect (at 223.52 139.7))
 (no_connect (at 223.52 142.24))
 (wire (pts (xy 223.52 144.78) (xy 236.22 144.78)) (stroke (width 0) (type default)))
 (label "RGB_RED" (at 236.22 144.78 0) (effects (font (size 1.27 1.27)) (justify left bottom)))
 (wire (pts (xy 223.52 147.32) (xy 236.22 147.32)) (stroke (width 0) (type default)))
 (label "RGB_GREEN" (at 236.22 147.32 0) (effects (font (size 1.27 1.27)) (justify left bottom)))
 (wire (pts (xy 223.52 149.86) (xy 236.22 149.86)) (stroke (width 0) (type default)))
 (label "RGB_BLUE" (at 236.22 149.86 0) (effects (font (size 1.27 1.27)) (justify left bottom)))
 (wire (pts (xy 223.52 152.4) (xy 238.76 152.4)) (stroke (width 0) (type default)))
 (label "GPIO14_BACKLIGHT" (at 238.76 152.4 0) (effects (font (size 1.27 1.27)) (justify left bottom)))
 (no_connect (at 223.52 154.94))
 (no_connect (at 223.52 157.48))
 (wire (pts (xy 223.52 160.02) (xy 233.68 160.02)) (stroke (width 0) (type default)))
 (symbol
  (lib_id "power:GND")
  (at 233.68 160.02 0)
  (unit 1)
  (exclude_from_sim no) (in_bom yes) (on_board yes) (dnp no)
  (property "Reference" "#PWR" (at 233.68 160.02 0) (hide yes) (effects (font (size 1.27 1.27))))
  (property "Value" "GND" (at 233.68 160.02 0) (effects (font (size 1.27 1.27))))
  (pin "1"))
 (wire (pts (xy 223.52 162.56) (xy 243.84 162.56)) (stroke (width 0) (type default)))
 (symbol
  (lib_id "power:+5V")
  (at 243.84 162.56 0)
  (unit 1)
  (exclude_from_sim no) (in_bom yes) (on_board yes) (dnp no)
  (property "Reference" "#PWR" (at 243.84 162.56 0) (hide yes) (effects (font (size 1.27 1.27))))
  (property "Value" "+5V" (at 243.84 162.56 0) (effects (font (size 1.27 1.27))))
  (pin "1"))
 (wire (pts (xy 309.88 67.31) (xy 269.24 67.31)) (stroke (width 0) (type default)))
 (symbol
  (lib_id "power:+3V3")
  (at 269.24 67.31 0)
  (unit 1)
  (exclude_from_sim no) (in_bom yes) (on_board yes) (dnp no)
  (property "Reference" "#PWR" (at 269.24 67.31 0) (hide yes) (effects (font (size 1.27 1.27))))
  (property "Value" "+3V3" (at 269.24 67.31 0) (effects (font (size 1.27 1.27))))
  (pin "1"))
 (wire (pts (xy 309.88 69.85) (xy 284.48 69.85)) (stroke (width 0) (type default)))
 (label "RFID_RST" (at 284.48 69.85 180) (effects (font (size 1.27 1.27)) (justify right bottom)))
 (wire (pts (xy 309.88 72.39) (xy 269.24 72.39)) (stroke (width 0) (type default)))
 (symbol
  (lib_id "power:GND")
  (at 269.24 72.39 0)
  (unit 1)
  (exclude_from_sim no) (in_bom yes) (on_board yes) (dnp no)
  (property "Reference" "#PWR" (at 269.24 72.39 0) (hide yes) (effects (font (size 1.27 1.27))))
  (property "Value" "GND" (at 269.24 72.39 0) (effects (font (size 1.27 1.27))))
  (pin "1"))
 (no_connect (at 309.88 74.93))
 (wire (pts (xy 309.88 77.47) (xy 284.48 77.47)) (stroke (width 0) (type default)))
 (label "RFID_MISO" (at 284.48 77.47 180) (effects (font (size 1.27 1.27)) (justify right bottom)))
 (wire (pts (xy 309.88 80.01) (xy 284.48 80.01)) (stroke (width 0) (type default)))
 (label "RFID_MOSI" (at 284.48 80.01 180) (effects (font (size 1.27 1.27)) (justify right bottom)))
 (wire (pts (xy 309.88 82.55) (xy 284.48 82.55)) (stroke (width 0) (type default)))
 (label "RFID_SCK" (at 284.48 82.55 180) (effects (font (size 1.27 1.27)) (justify right bottom)))
 (wire (pts (xy 309.88 85.09) (xy 284.48 85.09)) (stroke (width 0) (type default)))
 (label "RFID_CS" (at 284.48 85.09 180) (effects (font (size 1.27 1.27)) (justify right bottom)))
 (wire (pts (xy 309.88 173.99) (xy 297.18 173.99)) (stroke (width 0) (type default)))
 (symbol
  (lib_id "power:GND")
  (at 297.18 173.99 0)
  (unit 1)
  (exclude_from_sim no) (in_bom yes) (on_board yes) (dnp no)
  (property "Reference" "#PWR" (at 297.18 173.99 0) (hide yes) (effects (font (size 1.27 1.27))))
  (property "Value" "GND" (at 297.18 173.99 0) (effects (font (size 1.27 1.27))))
  (pin "1"))
 (wire (pts (xy 309.88 176.53) (xy 284.48 176.53)) (stroke (width 0) (type default)))
 (symbol
  (lib_id "power:+5V")
  (at 284.48 176.53 0)
  (unit 1)
  (exclude_from_sim no) (in_bom yes) (on_board yes) (dnp no)
  (property "Reference" "#PWR" (at 284.48 176.53 0) (hide yes) (effects (font (size 1.27 1.27))))
  (property "Value" "+5V" (at 284.48 176.53 0) (effects (font (size 1.27 1.27))))
  (pin "1"))
 (wire (pts (xy 309.88 179.07) (xy 294.64 179.07)) (stroke (width 0) (type default)))
 (label "I2C_SDA" (at 294.64 179.07 180) (effects (font (size 1.27 1.27)) (justify right bottom)))
 (wire (pts (xy 309.88 181.61) (xy 294.64 181.61)) (stroke (width 0) (type default)))
 (label "I2C_SCL" (at 294.64 181.61 180) (effects (font (size 1.27 1.27)) (justify right bottom)))
 (wire (pts (xy 309.88 184.15) (xy 269.24 184.15)) (stroke (width 0) (type default)))
 (label "GPIO14_BACKLIGHT" (at 269.24 184.15 180) (effects (font (size 1.27 1.27)) (justify right bottom)))
 (no_connect (at 309.88 186.69))
 (sheet_instances
  (path "" (page "1")))
 (embedded_fonts no))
